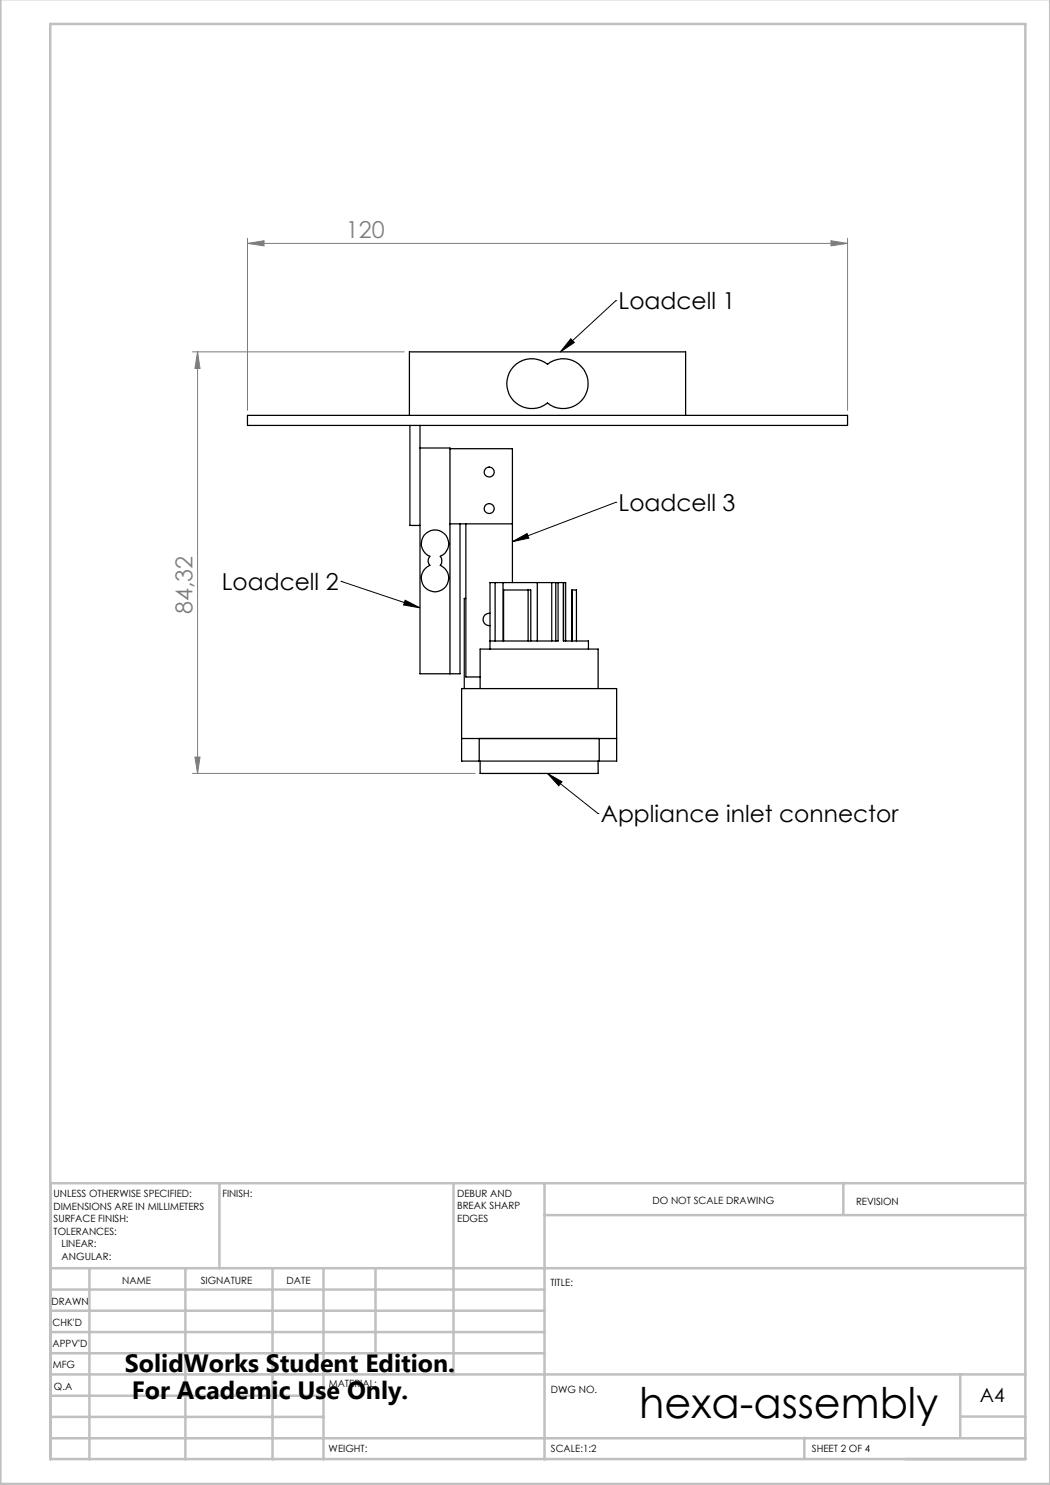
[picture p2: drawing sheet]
<svg xmlns="http://www.w3.org/2000/svg" width="210mm" height="297mm" viewBox="0 0 210 297" stroke-linecap="round" stroke-linejoin="round" font-family="sans-serif">
<path d="M114.2 67.8l.7 .7-2.8 1.9zM123.2 60.1h.1M123.2 60.1l-11.1 10.3M68.2 116.3h.1M68.2 116.3l15.8 5.3M102.5 108.3l2.9-1.6 .4 .9zM123.2 100.5h.1M123.2 100.5l-20.7 7.8M81 120l3 1.6-3.3-.6zM109.5 154.7l10.1 8M109.5 154.7l2.9 1.6-.6 .9zM119.6 162.7h.1" fill="none" stroke="#000" stroke-width=".2"/>
<path d="M49.5 48.7l3.3-.5v1zM49.5 47.7v34.4M49.5 48.7h120M166.2 48.2l3.3 .5-3.3 .5zM169.5 47.7v34.4M38.5 70.4h42.4M39.5 70.4v84.3M39.5 70.4l.5 3.3h-1zM38.5 154.7h56.5M39 151.4h1l-.5 3.3z" fill="none" stroke="#808080" stroke-width=".2"/>
<g fill="none" stroke="#c0c0c0" stroke-width=".5">
<path d="M.1 -.1v296.9h209.9v-296.9M10.1 4.8h195v287h-195zM43.9 236.6v17M90.7 236.6v38.3M108.9 236.6v55.3M168.7 236.6v6.3M205.1 236.6h-195v55.3M10.1 253.6h195M10.1 257.9h98.8M17.9 253.6v38.3M37.1 253.6v38.3M54.5 253.6v38.3"/>
<path d="M64.7 253.6v38.3M75.1 253.6v17M108.9 243h96.2M10.1 270.6h98.8M10.1 266.4h98.8M10.1 262.1h98.8M10.1 279.1h54.6M10.1 274.9h195M192.1 274.8v12.7M10.1 287.7h195M10.1 283.4h54.6M160.9 287.5v4.3"/>
<path d="M192.1 283.3h13"/>
</g>
<path d="M114.2 67.8l.7 .7-2.8 1.9zM81 120l3 1.6-3.3-.6zM102.5 108.3l2.9-1.6 .4 .9zM109.5 154.7l2.9 1.6-.6 .9z" fill="#000"/>
<g fill="#808080">
<path d="M49.5 48.7l3.3-.5v1zM166.2 48.2l3.3 .5-3.3 .5z"/>
<path d="M39.5 70.4l.5 3.3h-1zM39 151.4h1l-.5 3.3z"/>
</g>
<g fill="none" stroke="#000" stroke-width=".25">
<path d="M102.7 73.3a5 5 0 0 1 6.8-.5 5 5 0 0 1 6.8 .5 5 5 0 0 1 0 6.8 5 5 0 0 1-6.8 .5 5 5 0 0 1-6.8-.4 5 5 0 0 1 0-6.9zM49.5 83.1h120v2h-120zM81.9 83.1v-12.7h55.2v12.7M82 85.1v20h2M84 89.6h6v45.2M84 85.1v49.7h8v-30M90 89.7h12.5v26.8M84.8 107.1a2.75 2.75 0 0 1 4.4-.1 2.75 2.75 0 0 1-1.1 4.3 1.43 1.43 0 0 1 0 1.8 2.75 2.75 0 0 1 1.1 4.2 2.75 2.75 0 0 1-4.4 0 2.75 2.75 0 0 1 1.2-4.2 1.32 1.32 0 0 1 0-1.8 2.77 2.77 0 0 1-1.2-4.2zM90 104.8h12.5M93.2 119.7h-.3v18M93.2 104.8v30.6h2.8M99 116.5h1.6"/>
<path d="M99 116.5h-1v13.3M99 116.5v11.7M100.6 116.5h9.7M100.6 116.5v11.7M105.6 118v10.2M107.5 116.5v11.7M110.3 116.5h.9M110.3 116.5v11.7M111.2 116.5v11.7M111.2 116.5h.4M111.6 116.5h1.1M111.6 116.5v11.7h-13.6"/>
<path d="M112.7 116.5v11.7h5v1.6M112.7 116.5h.1M112.7 116.5h.4v11.7M114.5 118v10.2M96 137.7v-7.9h23.6v7.9M98 122.7a1.23 1.23 0 0 0-1.4 1.2 1.23 1.23 0 0 0 1.4 1.2M100.7 128.2v-10.2h5.5v10.2M114.4 128.2v-10.2h.9v10.2M92.3 147.7h31M95.8 152.2h-3.5v-14.5h31v14.5h-3.5M95.8 147.7v4.5M95.8 152.2h24"/>
<path d="M96 152.2v2.5h23.6v-2.5M119.8 147.7v4.5"/>
<circle cx="97.8" cy="94.4" r="1.01"/>
<circle cx="97.8" cy="101.7" r="1.01"/>
</g>
<text font-size="8.5" x="127.9" y="283.5">hexa-assembly</text>
<g font-size="5">
<text x="25" y="274.4">SolidWorks Student Edition.</text>
<text x="26.4" y="279.9">For Academic Use Only.</text>
</g>
<g font-size="4.7" fill="#808080">
<text x="69.2" y="47.6">120</text>
<text x="38.5" y="122.9" transform="rotate(-90 38.5 122.9)">84,32</text>
</g>
<g font-size="4.7">
<text x="123.7" y="61.8">Loadcell 1</text>
<text x="123.7" y="102.2">Loadcell 3</text>
<text x="44.3" y="118">Loadcell 2</text>
<text x="120.2" y="164.4">Appliance inlet connector</text>
</g>
<text font-size="3.9" x="196" y="280.4">A4</text>
<g font-size="2">
<text x="10.7" y="239.5">UNLESS OTHERWISE SPECIFIED:</text>
<text x="44.5" y="239.5">FINISH:</text>
<text x="91.4" y="239.4">DEBUR AND</text>
<text x="10.7" y="242">DIMENSIONS ARE IN MILLIMETERS</text>
<text x="10.7" y="244.5">SURFACE FINISH:</text>
<text x="91.4" y="241.9">BREAK SHARP</text>
<text x="91.4" y="244.4">EDGES</text>
<text x="130.5" y="240.8">DO NOT SCALE DRAWING</text>
<text x="171.2" y="241">REVISION</text>
<text x="10.7" y="247">TOLERANCES:</text>
<text x="12.3" y="249.5">LINEAR:</text>
<text x="12.3" y="252">ANGULAR:</text>
<text x="24.4" y="256.9">NAME</text>
<text x="40.1" y="256.8">SIGNATURE</text>
<text x="57.3" y="256.8">DATE</text>
<text x="110.1" y="257.1">TITLE:</text>
<text x="10.3" y="260.9">DRAWN</text>
<text x="10.5" y="269.3">APPV'D</text>
<text x="10.5" y="265.2">CHK'D</text>
<text x="10.6" y="273.6">MFG</text>
<text x="10.8" y="278">Q.A</text>
<text x="65.8" y="277.4">MATERIAL:</text>
<text x="110.2" y="278.5">DWG NO.</text>
<text x="65.7" y="290.4">WEIGHT:</text>
<text x="110.2" y="290.5">SCALE:1:2</text>
<text x="162.4" y="290.4">SHEET 2 OF 4</text>
</g>
</svg>
